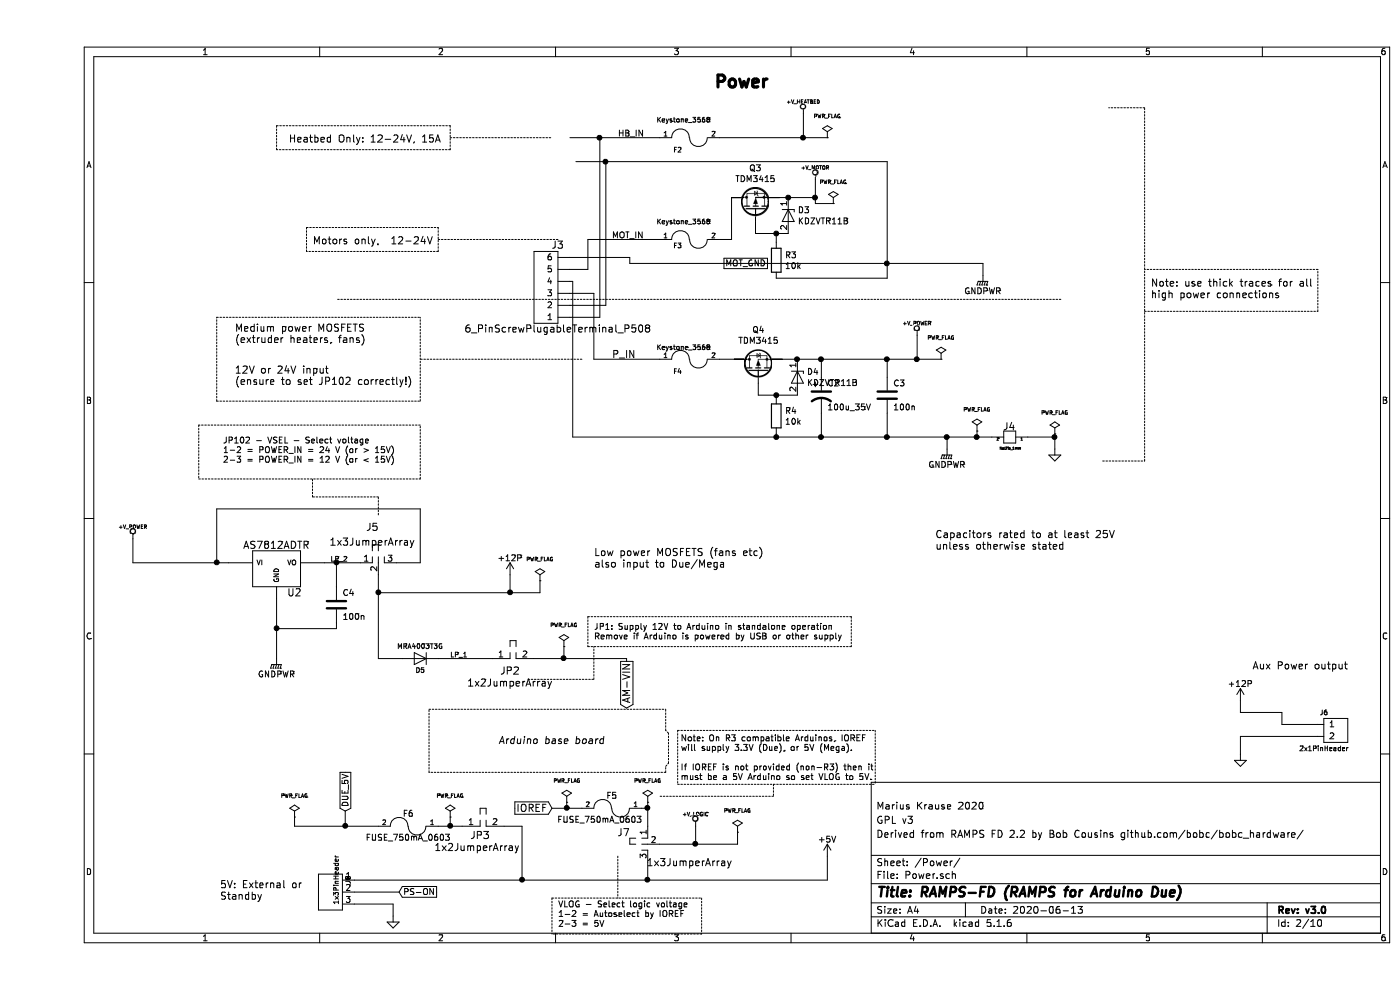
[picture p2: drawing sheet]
EESchema Schematic File Version 4
EELAYER 30 0
EELAYER END
$Descr A4 11693 8268
encoding utf-8
Sheet 2 10
Title "RAMPS-FD (RAMPS for Arduino Due)"
Date "2020-06-13"
Rev "v3.0"
Comp ""
Comment1 "Derived from RAMPS FD 2.2 by Bob Cousins github.com/bobc/bobc_hardware/"
Comment2 "GPL v3"
Comment3 "Marius Krause 2020"
Comment4 ""
$EndDescr
Text Notes 1550 3875 0    50   ~ 0
JP102 - VSEL - Select voltage\n1-2 = POWER_IN = 24 V (or > 15V)\n2-3 = POWER_IN = 12 V (or < 15V)
$Comp
L power:PWR_FLAG #FLG09
U 1 1
P 4200 4850
F 0 "#FLG09" H 4200 4945 30  0001 C CNN
F 1 "PWR_FLAG" H 4200 5030 30  0000 C CNN
F 2 "" H 4200 4850 60  0001 C CNN
F 3 "~" H 4200 4850 60  0001 C CNN
	1    4200 4850
	1    0    0    -1  
$EndComp
$Comp
L power:+12P #PWR016
U 1 1
P 3950 4800
F 0 "#PWR016" H 3950 4650 50  0001 C CNN
F 1 "+12P" H 3950 4940 50  0000 C CNN
F 2 "" H 3950 4800 50  0000 C CNN
F 3 "" H 3950 4800 50  0000 C CNN
	1    3950 4800
	1    0    0    -1  
$EndComp
$Comp
L RAMPS-FD:1x3JumperArray J5
U 1 1
P 2800 4700
F 0 "J5" H 2800 5000 60  0000 C CNN
F 1 "1x3JumperArray" H 2800 4875 60  0000 C CNN
F 2 "RAMPS-FD:PinHeader_1x03_P2.54mm_Vertical" H 2800 4700 60  0001 C CNN
F 3 "" H 2800 4700 60  0001 C CNN
F 4 "yes" H 0   0   50  0001 C CNN "Fitted"
F 5 "LCSC: C49257" H 0   0   50  0001 C CNN "Ordering"
F 6 "0,010025" H 0   0   50  0001 C CNN "Price (USD)"
	1    2800 4700
	1    0    0    -1  
$EndComp
Text Notes 4650 4750 0    60   ~ 0
Low power MOSFETS (fans etc)\nalso input to Due/Mega
Text Notes 10150 5600 0    60   ~ 0
Aux Power output
Text GLabel 4925 5525 3    60   Output ~ 0
AM-VIN
$Comp
L RAMPS-FD:1x2JumperArray JP2
U 1 1
P 3950 5500
F 0 "JP2" H 3950 5400 60  0000 C CNN
F 1 "1x2JumperArray" H 3950 5300 60  0000 C CNN
F 2 "RAMPS-FD:PinHeader_1x02_P2.54mm_Vertical" H 3950 5500 60  0001 C CNN
F 3 "~" H 3950 5500 60  0001 C CNN
F 4 "yes" H 0   0   50  0001 C CNN "Fitted"
F 5 "LCSC: C124375" H 0   0   50  0001 C CNN "Ordering"
F 6 "0,015147" H 0   0   50  0001 C CNN "Price (USD)"
	1    3950 5500
	1    0    0    -1  
$EndComp
Text Notes 4350 7750 0    50   ~ 0
VLOG - Select logic voltage\n1-2 = Autoselect by IOREF\n2-3 = 5V
$Comp
L power:PWR_FLAG #FLG08
U 1 1
P 8500 3625
F 0 "#FLG08" H 8500 3720 30  0001 C CNN
F 1 "PWR_FLAG" H 8500 3805 30  0000 C CNN
F 2 "" H 8500 3625 60  0001 C CNN
F 3 "~" H 8500 3625 60  0001 C CNN
	1    8500 3625
	1    0    0    -1  
$EndComp
$Comp
L power:GND #PWR?
U 1 1
P 8500 3750
AR Path="/51AE537B" Ref="#PWR?"  Part="1" 
AR Path="/5239FE5C/51AE537B" Ref="#PWR014"  Part="1" 
F 0 "#PWR014" H 8500 3750 30  0001 C CNN
F 1 "GND" H 8500 3680 30  0001 C CNN
F 2 "" H 8500 3750 60  0001 C CNN
F 3 "" H 8500 3750 60  0001 C CNN
	1    8500 3750
	1    0    0    -1  
$EndComp
$Comp
L RAMPS-FD:GNDPWR #PWR011
U 1 1
P 7900 2300
F 0 "#PWR011" H 7900 2100 50  0001 C CNN
F 1 "GNDPWR" H 7900 2170 50  0000 C CNN
F 2 "" H 7900 2250 50  0000 C CNN
F 3 "" H 7900 2250 50  0000 C CNN
	1    7900 2300
	1    0    0    -1  
$EndComp
Text Label 4800 2000 0    50   ~ 0
MOT_IN
Text Label 4850 1150 0    50   ~ 0
HB_IN
$Comp
L RAMPS-FD:GNDPWR #PWR013
U 1 1
P 7600 3750
F 0 "#PWR013" H 7600 3550 50  0001 C CNN
F 1 "GNDPWR" H 7600 3620 50  0000 C CNN
F 2 "" H 7600 3700 50  0000 C CNN
F 3 "" H 7600 3700 50  0000 C CNN
	1    7600 3750
	1    0    0    -1  
$EndComp
Text GLabel 6100 2200 0    50   UnSpc ~ 0
MOT_GND
$Comp
L power:PWR_FLAG #FLG015
U 1 1
P 5850 6950
F 0 "#FLG015" H 5850 7045 30  0001 C CNN
F 1 "PWR_FLAG" H 5850 7130 30  0000 C CNN
F 2 "" H 5850 6950 60  0001 C CNN
F 3 "~" H 5850 6950 60  0001 C CNN
	1    5850 6950
	1    0    0    -1  
$EndComp
$Comp
L power:PWR_FLAG #FLG010
U 1 1
P 4400 5400
F 0 "#FLG010" H 4400 5495 30  0001 C CNN
F 1 "PWR_FLAG" H 4400 5580 30  0000 C CNN
F 2 "" H 4400 5400 60  0001 C CNN
F 3 "~" H 4400 5400 60  0001 C CNN
	1    4400 5400
	1    0    0    -1  
$EndComp
Text GLabel 3025 7450 2    50   Input ~ 0
PS-ON
Text Notes 1650 2875 0    60   ~ 0
Medium power MOSFETS \n(extruder heaters, fans)
Text Notes 2100 1200 0    60   ~ 0
Heatbed Only: 12-24V, 15A
Text Notes 2300 2050 0    60   ~ 0
Motors only,  12-24V
$Comp
L RAMPS-FD:1x3JumperArray J7
U 1 1
P 5100 7000
F 0 "J7" V 5050 7200 60  0000 C CNN
F 1 "1x3JumperArray" V 5300 6650 60  0000 C CNN
F 2 "RAMPS-FD:PinHeader_1x03_P2.54mm_Vertical" H 5100 7000 60  0001 C CNN
F 3 "" H 5100 7000 60  0001 C CNN
F 4 "yes" H 0   0   50  0001 C CNN "Fitted"
F 5 "LCSC: C49257" H 0   0   50  0001 C CNN "Ordering"
F 6 "0,010025" H 0   0   50  0001 C CNN "Price (USD)"
	1    5100 7000
	0    -1   1    0   
$EndComp
$Comp
L RAMPS-FD:+V_LOGIC #PWR020
U 1 1
P 5500 6900
F 0 "#PWR020" H 5500 6870 30  0001 C CNN
F 1 "+V_LOGIC" H 5500 7000 30  0000 C CNN
F 2 "" H 5500 6900 60  0001 C CNN
F 3 "" H 5500 6900 60  0001 C CNN
	1    5500 6900
	1    0    0    -1  
$EndComp
Text Label 4800 3000 0    60   ~ 0
P_IN
$Comp
L RAMPS-FD:Keystone_3568 F3
U 1 1
P 5450 2000
F 0 "F3" H 5350 1950 40  0000 C CNN
F 1 "Keystone_3568" H 5400 2150 40  0000 C CNN
F 2 "RAMPS-FD:Fuseholder_Blade_Mini_Keystone_3568" H 5450 2000 60  0001 C CNN
F 3 "" H 5450 2000 60  0001 C CNN
F 4 "#500V #30A" H 5450 2000 50  0001 C CNN "Rating"
F 5 "yes" H 0   0   50  0001 C CNN "Fitted"
F 6 "Digikey:  36-3568-ND " H 0   0   50  0001 C CNN "Ordering"
F 7 " 1,03000" H 0   0   50  0001 C CNN "Price (USD)"
	1    5450 2000
	1    0    0    -1  
$EndComp
$Comp
L power:PWR_FLAG #FLG05
U 1 1
P 6650 1700
F 0 "#FLG05" H 6650 1795 30  0001 C CNN
F 1 "PWR_FLAG" H 6650 1880 30  0000 C CNN
F 2 "" H 6650 1700 60  0001 C CNN
F 3 "~" H 6650 1700 60  0001 C CNN
	1    6650 1700
	1    0    0    -1  
$EndComp
$Comp
L RAMPS-FD:+V_MOTOR #PWR010
U 1 1
P 6500 1500
F 0 "#PWR010" H 6500 1470 30  0001 C CNN
F 1 "+V_MOTOR" H 6500 1600 30  0000 C CNN
F 2 "" H 6500 1500 60  0001 C CNN
F 3 "" H 6500 1500 60  0001 C CNN
	1    6500 1500
	1    0    0    -1  
$EndComp
$Comp
L RAMPS-FD:+V_HEATBED #PWR09
U 1 1
P 6400 950
F 0 "#PWR09" H 6400 920 30  0001 C CNN
F 1 "+V_HEATBED" H 6400 1050 30  0000 C CNN
F 2 "" H 6400 950 60  0001 C CNN
F 3 "" H 6400 950 60  0001 C CNN
	1    6400 950 
	1    0    0    -1  
$EndComp
$Comp
L RAMPS-FD:+V_POWER #PWR012
U 1 1
P 7350 2800
F 0 "#PWR012" H 7350 2770 30  0001 C CNN
F 1 "+V_POWER" H 7350 2900 30  0000 C CNN
F 2 "" H 7350 2800 60  0001 C CNN
F 3 "" H 7350 2800 60  0001 C CNN
	1    7350 2800
	1    0    0    -1  
$EndComp
$Comp
L RAMPS-FD:2x1PinHeader J6
U 1 1
P 10750 6050
F 0 "J6" H 10750 6150 40  0000 C CNN
F 1 "2x1PinHeader" H 10750 5850 40  0000 C CNN
F 2 "RAMPS-FD:PinHeader_1x02_P2.54mm_Vertical" H 10750 6050 60  0001 C CNN
F 3 "" H 10750 6050 60  0001 C CNN
F 4 "yes" H 0   0   50  0001 C CNN "Fitted"
F 5 "LCSC: C124375" H 0   0   50  0001 C CNN "Ordering"
F 6 "0,015147" H 0   0   50  0001 C CNN "Price (USD)"
	1    10750 6050
	1    0    0    -1  
$EndComp
$Comp
L power:PWR_FLAG #FLG04
U 1 1
P 6600 1150
F 0 "#FLG04" H 6600 1245 30  0001 C CNN
F 1 "PWR_FLAG" H 6600 1330 30  0000 C CNN
F 2 "" H 6600 1150 60  0001 C CNN
F 3 "~" H 6600 1150 60  0001 C CNN
	1    6600 1150
	1    0    0    -1  
$EndComp
$Comp
L power:PWR_FLAG #FLG06
U 1 1
P 7550 3000
F 0 "#FLG06" H 7550 3095 30  0001 C CNN
F 1 "PWR_FLAG" H 7550 3180 30  0000 C CNN
F 2 "" H 7550 3000 60  0001 C CNN
F 3 "~" H 7550 3000 60  0001 C CNN
	1    7550 3000
	1    0    0    -1  
$EndComp
Text Notes 5650 750  0    100  ~ 20
Power
$Comp
L RAMPS-FD:100n C?
U 1 1
P 7100 3300
AR Path="/50FC27BF" Ref="C?"  Part="1" 
AR Path="/5239FE5C/50FC27BF" Ref="C3"  Part="1" 
F 0 "C3" H 7150 3400 50  0000 L CNN
F 1 "100n" H 7150 3200 50  0000 L CNN
F 2 "RAMPS-FD:C_0603" H 7100 3300 60  0001 C CNN
F 3 "" H 7100 3300 60  0001 C CNN
F 4 "#100nF #50V #5%" H 7100 3300 50  0001 C CNN "Rating"
F 5 "yes" H 7100 3300 50  0001 C CNN "Fitted"
F 6 "0,016915" H 7100 3300 50  0001 C CNN "Price (USD)"
F 7 "LCSC: C85999" H 0   0   50  0001 C CNN "Ordering"
	1    7100 3300
	1    0    0    -1  
$EndComp
$Comp
L RAMPS-FD:100u_35V C?
U 1 1
P 6550 3300
AR Path="/50FC27BA" Ref="C?"  Part="1" 
AR Path="/5239FE5C/50FC27BA" Ref="C2"  Part="1" 
F 0 "C2" H 6600 3400 50  0000 L CNN
F 1 "100u_35V" H 6600 3200 50  0000 L CNN
F 2 "RAMPS-FD:CP_Elec_6.3x7.7" H 6550 3300 60  0001 C CNN
F 3 "" H 6550 3300 60  0001 C CNN
F 4 "#100uF #35V #20% " H 6550 3300 50  0001 C CNN "Rating"
F 5 "yes" H 6550 3300 50  0001 C CNN "Fitted"
F 6 "0,067122" H 6550 3300 50  0001 C CNN "Price (USD)"
F 7 "LCSC: C88675" H 0   0   50  0001 C CNN "Ordering"
	1    6550 3300
	1    0    0    -1  
$EndComp
$Comp
L RAMPS-FD:MRA4003T3G D?
U 1 1
P 3200 5500
AR Path="/50FC273D" Ref="D?"  Part="1" 
AR Path="/5239FE5C/50FC273D" Ref="D5"  Part="1" 
F 0 "D5" H 3200 5600 40  0000 C CNN
F 1 "MRA4003T3G" H 3200 5400 40  0000 C CNN
F 2 "RAMPS-FD:D_SMA" H 3200 5500 60  0001 C CNN
F 3 "https://www.onsemi.com/pub/Collateral/MRA4003T3-D.PDF" H 3200 5500 60  0001 C CNN
F 4 "#300V #1A " H 3200 5500 50  0001 C CNN "Rating"
F 5 "yes" H 0   0   50  0001 C CNN "Fitted"
F 6 "LCSC: C94410" H 0   0   50  0001 C CNN "Ordering"
F 7 "0,049228" H 0   0   50  0001 C CNN "Price (USD)"
	1    3200 5500
	-1   0    0    1   
$EndComp
$Comp
L RAMPS-FD:Keystone_3568 F4
U 1 1
P 5450 3000
F 0 "F4" H 5350 2900 40  0000 C CNN
F 1 "Keystone_3568" H 5400 3100 40  0000 C CNN
F 2 "RAMPS-FD:Fuseholder_Blade_Mini_Keystone_3568" H 5450 3000 60  0001 C CNN
F 3 "" H 5450 3000 60  0001 C CNN
F 4 "#500V #30A" H 5450 3000 50  0001 C CNN "Rating"
F 5 "yes" H 0   0   50  0001 C CNN "Fitted"
F 6 "Digikey:  36-3568-ND " H 0   0   50  0001 C CNN "Ordering"
F 7 " 1,03000" H 0   0   50  0001 C CNN "Price (USD)"
	1    5450 3000
	1    0    0    -1  
$EndComp
$Comp
L RAMPS-FD:Keystone_3568 F2
U 1 1
P 5450 1150
F 0 "F2" H 5350 1050 40  0000 C CNN
F 1 "Keystone_3568" H 5400 1300 40  0000 C CNN
F 2 "RAMPS-FD:Fuseholder_Blade_Mini_Keystone_3568" H 5450 1150 60  0001 C CNN
F 3 "" H 5450 1150 60  0001 C CNN
F 4 "#500V #30A" H 5450 1150 50  0001 C CNN "Rating"
F 5 "yes" H 0   0   50  0001 C CNN "Fitted"
F 6 "Digikey:  36-3568-ND " H 0   0   50  0001 C CNN "Ordering"
F 7 " 1,03000" H 0   0   50  0001 C CNN "Price (USD)"
	1    5450 1150
	1    0    0    -1  
$EndComp
$Comp
L RAMPS-FD:AS7812ADTR U2
U 1 1
P 2000 4750
F 0 "U2" H 2150 4554 60  0000 C CNN
F 1 "AS7812ADTR" H 2000 4950 60  0000 C CNN
F 2 "RAMPS-FD:TO-252-2" H 2000 4750 60  0001 C CNN
F 3 "" H 2000 4750 60  0001 C CNN
F 4 "#12V #35V #1A" H 2000 4750 50  0001 C CNN "Rating"
F 5 "yes" H 0   0   50  0001 C CNN "Fitted"
F 6 "LCSC: C248312" H 0   0   50  0001 C CNN "Ordering"
F 7 "0,203382" H 0   0   50  0001 C CNN "Price (USD)"
	1    2000 4750
	1    0    0    -1  
$EndComp
$Comp
L RAMPS-FD:+V_POWER #PWR015
U 1 1
P 800 4500
F 0 "#PWR015" H 800 4470 30  0001 C CNN
F 1 "+V_POWER" H 800 4600 30  0000 C CNN
F 2 "" H 800 4500 60  0001 C CNN
F 3 "" H 800 4500 60  0001 C CNN
	1    800  4500
	1    0    0    -1  
$EndComp
Text Notes 4650 5350 0    50   ~ 0
JP1: Supply 12V to Arduino in standalone operation\nRemove if Arduino is powered by USB or other supply
$Comp
L RAMPS-FD:100n C?
U 1 1
P 2500 5050
AR Path="/523F9247" Ref="C?"  Part="1" 
AR Path="/5239FE5C/523F9247" Ref="C4"  Part="1" 
F 0 "C4" H 2550 5150 50  0000 L CNN
F 1 "100n" H 2550 4950 50  0000 L CNN
F 2 "RAMPS-FD:C_0603" H 2500 5050 60  0001 C CNN
F 3 "" H 2500 5050 60  0001 C CNN
F 4 "#100nF #50V #5%" H 2500 5050 50  0001 C CNN "Rating"
F 5 "yes" H 0   0   50  0001 C CNN "Fitted"
F 6 "LCSC: C85999" H 0   0   50  0001 C CNN "Ordering"
F 7 "0,016915" H 0   0   50  0001 C CNN "Price (USD)"
	1    2500 5050
	1    0    0    -1  
$EndComp
Text Label 3450 5500 0    40   ~ 0
LP_1
Text Label 2450 4700 0    40   ~ 0
LP_2
$Comp
L power:+12P #PWR018
U 1 1
P 10050 5850
F 0 "#PWR018" H 10050 5700 50  0001 C CNN
F 1 "+12P" H 10050 5990 50  0000 C CNN
F 2 "" H 10050 5850 50  0000 C CNN
F 3 "" H 10050 5850 50  0000 C CNN
	1    10050 5850
	1    0    0    -1  
$EndComp
Text Notes 9300 2500 0    60   ~ 0
Note: use thick traces for all\nhigh power connections
Text Notes 1650 3225 0    60   ~ 0
12V or 24V input \n(ensure to set JP102 correctly!)
Text GLabel 2575 6775 1    50   Input ~ 0
DUE_5V
$Comp
L power:+5V #PWR021
U 1 1
P 6600 7150
F 0 "#PWR021" H 6600 7000 50  0001 C CNN
F 1 "+5V" H 6600 7290 50  0000 C CNN
F 2 "" H 6600 7150 50  0000 C CNN
F 3 "" H 6600 7150 50  0000 C CNN
	1    6600 7150
	1    0    0    -1  
$EndComp
$Comp
L RAMPS-FD:1x3PinHeader J8
U 1 1
P 2550 7350
F 0 "J8" V 2500 7350 40  0000 C CNN
F 1 "1x3PinHeader" V 2600 7350 40  0000 C CNN
F 2 "RAMPS-FD:PinHeader_1x03_P2.54mm_Vertical" H 2550 7350 60  0001 C CNN
F 3 "" H 2550 7350 60  0001 C CNN
F 4 "yes" H 0   0   50  0001 C CNN "Fitted"
F 5 "LCSC: C49257" H 0   0   50  0001 C CNN "Ordering"
F 6 "0,010025" H 0   0   50  0001 C CNN "Price (USD)"
	1    2550 7350
	-1   0    0    -1  
$EndComp
$Comp
L power:GND #PWR?
U 1 1
P 2975 7650
AR Path="/52C458DB" Ref="#PWR?"  Part="1" 
AR Path="/5239FE5C/52C458DB" Ref="#PWR022"  Part="1" 
F 0 "#PWR022" H 2975 7650 30  0001 C CNN
F 1 "GND" H 2975 7580 30  0001 C CNN
F 2 "" H 2975 7650 60  0001 C CNN
F 3 "" H 2975 7650 60  0001 C CNN
	1    2975 7650
	1    0    0    -1  
$EndComp
$Comp
L RAMPS-FD:1x2JumperArray JP3
U 1 1
P 3700 6900
F 0 "JP3" H 3700 6825 60  0000 C CNN
F 1 "1x2JumperArray" H 3675 6725 60  0000 C CNN
F 2 "RAMPS-FD:PinHeader_1x02_P2.54mm_Vertical" H 3700 6900 60  0001 C CNN
F 3 "~" H 3700 6900 60  0000 C CNN
F 4 "yes" H 0   0   50  0001 C CNN "Fitted"
F 5 "LCSC: C124375" H 0   0   50  0001 C CNN "Ordering"
F 6 "0,015147" H 0   0   50  0001 C CNN "Price (USD)"
	1    3700 6900
	1    0    0    -1  
$EndComp
$Comp
L power:PWR_FLAG #FLG013
U 1 1
P 2150 6825
F 0 "#FLG013" H 2150 6920 30  0001 C CNN
F 1 "PWR_FLAG" H 2150 7005 30  0000 C CNN
F 2 "" H 2150 6825 60  0001 C CNN
F 3 "~" H 2150 6825 60  0001 C CNN
	1    2150 6825
	1    0    0    -1  
$EndComp
Text Notes 1525 7525 0    60   ~ 0
5V: External or \nStandby
$Comp
L RAMPS-FD:NetTie_1mm J4
U 1 1
P 8175 3650
F 0 "J4" H 8120 3740 60  0000 C CNN
F 1 "NetTie_1mm" H 8130 3555 20  0000 C CNN
F 2 "RAMPS-FD:TIE-1MM" H 8085 3385 60  0001 C CNN
F 3 "" H 8175 3650 60  0000 C CNN
F 4 "Copper jumper block" H 8195 3270 60  0001 C CNN "Description"
F 5 "No" H 8175 3650 60  0001 C CNN "Populate"
	1    8175 3650
	1    0    0    -1  
$EndComp
$Comp
L power:GND #PWR019
U 1 1
P 10050 6300
F 0 "#PWR019" H 10050 6300 30  0001 C CNN
F 1 "GND" H 10050 6230 30  0001 C CNN
F 2 "" H 10050 6300 60  0001 C CNN
F 3 "" H 10050 6300 60  0001 C CNN
	1    10050 6300
	1    0    0    -1  
$EndComp
$Comp
L RAMPS-FD:GNDPWR #PWR017
U 1 1
P 2000 5500
F 0 "#PWR017" H 2000 5300 50  0001 C CNN
F 1 "GNDPWR" H 2000 5370 50  0000 C CNN
F 2 "" H 2000 5450 50  0000 C CNN
F 3 "" H 2000 5450 50  0000 C CNN
	1    2000 5500
	1    0    0    -1  
$EndComp
Text Notes 3850 6225 0    60   Italic 0
Arduino base board
Text Notes 5375 6525 0    50   ~ 0
Note: On R3 compatible Arduinos, IOREF \nwill supply 3.3V (Due), or 5V (Mega).\n\nIf IOREF is not provided (non-R3) then it \nmust be a 5V Arduino so set VLOG to 5V.
Text Notes 7500 4600 0    60   ~ 0
Capacitors rated to at least 25V \nunless otherwise stated
Connection ~ 2850 4950
Connection ~ 3950 4950
Wire Wire Line
	2850 4950 3950 4950
Wire Wire Line
	2400 4700 2500 4700
Wire Wire Line
	2000 5000 2000 5250
Wire Wire Line
	10050 5850 10050 5950
Wire Notes Line
	8550 2500 2500 2500
Wire Wire Line
	5200 7050 5500 7050
Connection ~ 7100 3650
Wire Wire Line
	7600 3650 7600 3750
Wire Wire Line
	8500 3625 8500 3650
Wire Wire Line
	7900 2200 7900 2300
Wire Wire Line
	7100 1350 7100 2200
Connection ~ 5500 7050
Wire Notes Line
	4550 3000 3200 3000
Wire Notes Line
	4350 2000 3350 2000
Wire Wire Line
	5500 7050 5500 6900
Wire Wire Line
	10050 5950 10400 5950
Wire Wire Line
	6500 1500 6500 1650
Wire Wire Line
	7100 3650 7100 3450
Wire Wire Line
	7100 3000 7100 3150
Wire Wire Line
	6400 950  6400 1150
Wire Wire Line
	5200 3000 4650 3000
Wire Wire Line
	10050 6150 10050 6300
Wire Wire Line
	6550 3000 6550 3150
Wire Wire Line
	6550 3650 6550 3450
Connection ~ 6550 3650
Connection ~ 7100 3000
Wire Wire Line
	7350 2800 7350 3000
Wire Notes Line
	3450 1150 4300 1150
Wire Wire Line
	3800 5500 3350 5500
Connection ~ 7350 3000
Connection ~ 7100 2200
Wire Wire Line
	5100 7350 5100 7200
Wire Wire Line
	5850 7050 5850 6950
Wire Wire Line
	4400 5400 4400 5500
Wire Wire Line
	800  4700 1500 4700
Wire Wire Line
	2850 5500 3050 5500
Wire Wire Line
	3000 4700 3200 4700
Wire Wire Line
	3200 4700 3200 4250
Wire Wire Line
	3200 4250 1500 4250
Wire Wire Line
	1500 4250 1500 4700
Connection ~ 1500 4700
Wire Wire Line
	3950 4800 3950 4950
Wire Wire Line
	4200 4950 4200 4850
Wire Wire Line
	800  4500 800  4700
Wire Wire Line
	2500 5250 2000 5250
Connection ~ 2000 5250
Wire Wire Line
	2500 4900 2500 4700
Connection ~ 2500 4700
Wire Notes Line
	8900 3850 9250 3850
Wire Notes Line
	9250 3850 9250 900 
Wire Notes Line
	9250 900  8950 900 
Wire Notes Line
	9250 2600 10700 2600
Wire Notes Line
	10700 2600 10700 2250
Wire Notes Line
	10700 2250 9250 2250
Wire Notes Line
	4600 5150 4600 5400
Wire Notes Line
	4600 5150 6800 5150
Wire Notes Line
	6800 5150 6800 5400
Wire Notes Line
	4850 7150 4850 7500
Wire Notes Line
	4300 7500 5550 7500
Wire Notes Line
	4300 7500 4300 7800
Wire Notes Line
	5550 7500 5550 7800
Wire Notes Line
	2000 1050 3450 1050
Wire Notes Line
	3450 1050 3450 1250
Wire Notes Line
	3450 1250 2000 1250
Wire Notes Line
	2250 1900 3350 1900
Wire Notes Line
	3350 1900 3350 2100
Wire Notes Line
	3350 2100 2250 2100
Wire Notes Line
	3200 3350 3200 2650
Wire Notes Line
	1500 3350 3200 3350
Wire Wire Line
	2850 4800 2850 4950
Connection ~ 5100 7350
Wire Wire Line
	6600 7350 6600 7150
Wire Wire Line
	2975 7550 2975 7650
Wire Wire Line
	2500 5250 2500 5200
Wire Notes Line
	1350 3550 1350 4000
Wire Notes Line
	1350 4000 3200 4000
Wire Notes Line
	3200 4000 3200 3550
Wire Notes Line
	2850 4300 2850 4150
Wire Notes Line
	2850 4150 2300 4150
Wire Notes Line
	2300 4150 2300 4000
Wire Notes Line
	3200 3550 1350 3550
Wire Notes Line
	2000 1250 2000 1050
Wire Notes Line
	2250 2100 2250 1900
Wire Notes Line
	1500 3350 1500 2650
Wire Notes Line
	1500 2650 3200 2650
Wire Notes Line
	6800 5400 4600 5400
Wire Wire Line
	8500 3650 8275 3650
Connection ~ 7600 3650
Connection ~ 8500 3650
Wire Notes Line
	3275 5925 5250 5925
Wire Notes Line
	5250 6450 3275 6450
Wire Wire Line
	4925 5500 4925 5525
Wire Wire Line
	2575 6775 2575 6900
Wire Wire Line
	2150 6900 2575 6900
Wire Wire Line
	2150 6900 2150 6825
Connection ~ 2575 6900
Wire Notes Line
	3275 6450 3275 5925
Wire Notes Line
	5250 6450 5250 6400
Wire Notes Line
	5250 6400 5275 6375
Wire Notes Line
	5275 6375 5275 6125
Wire Notes Line
	5275 6125 5250 6100
Wire Notes Line
	5250 6100 5250 5925
Wire Notes Line
	4100 5675 4650 5675
Wire Notes Line
	4650 5675 4650 5400
Wire Notes Line
	5350 6100 5350 6550
Wire Notes Line
	5350 6550 7000 6550
Wire Notes Line
	5350 6100 7000 6100
Wire Notes Line
	7000 6100 7000 6550
Wire Notes Line
	5550 7800 4300 7800
Wire Notes Line
	6150 6550 6150 6650
Wire Notes Line
	6150 6650 5200 6650
$Comp
L power:PWR_FLAG #FLG07
U 1 1
P 7850 3600
F 0 "#FLG07" H 7850 3695 30  0001 C CNN
F 1 "PWR_FLAG" H 7850 3780 30  0000 C CNN
F 2 "" H 7850 3600 60  0001 C CNN
F 3 "~" H 7850 3600 60  0001 C CNN
	1    7850 3600
	1    0    0    -1  
$EndComp
Wire Wire Line
	7850 3600 7850 3650
Connection ~ 7850 3650
Wire Wire Line
	2850 4950 2850 5500
Wire Wire Line
	3950 4950 4200 4950
Wire Wire Line
	7100 3650 7600 3650
Wire Wire Line
	5500 7050 5850 7050
Wire Wire Line
	6550 3000 7100 3000
Wire Wire Line
	6400 1150 6600 1150
Wire Wire Line
	6550 3650 7100 3650
Wire Wire Line
	7100 3000 7350 3000
Wire Wire Line
	6500 1700 6650 1700
Wire Wire Line
	7350 3000 7550 3000
Wire Wire Line
	7100 2200 7900 2200
Wire Wire Line
	4400 5500 4925 5500
Wire Wire Line
	1500 4700 1600 4700
Wire Wire Line
	2000 5250 2000 5500
Wire Wire Line
	2500 4700 2700 4700
Wire Wire Line
	7600 3650 7850 3650
Wire Wire Line
	8500 3650 8500 3750
Wire Wire Line
	7850 3650 7975 3650
$Comp
L RAMPS-FD:FUSE_750mA_0603 F6
U 1 1
P 3100 6900
F 0 "F6" H 3100 6800 50  0000 C CNN
F 1 "FUSE_750mA_0603" H 3100 7000 50  0000 C CNN
F 2 "RAMPS-FD:R_0603" V 3030 6900 50  0001 C CNN
F 3 "" H 3100 6900 50  0001 C CNN
F 4 "#32V #750mA" H 3100 6900 50  0001 C CNN "Rating"
F 5 "Fitted" H 3100 6900 50  0001 C CNN "Fitted"
F 6 "0,07" H 3100 6900 50  0001 C CNN "Price (USD)"
F 7 "LCSC: C310926" H 0   0   50  0001 C CNN "Ordering"
	1    3100 6900
	-1   0    0    1   
$EndComp
Wire Wire Line
	2575 6900 2850 6900
$Comp
L RAMPS-FD:FUSE_750mA_0603 F5
U 1 1
P 4800 6750
F 0 "F5" H 4800 6650 50  0000 C CNN
F 1 "FUSE_750mA_0603" H 4900 6850 50  0000 C CNN
F 2 "RAMPS-FD:R_0603" V 4730 6750 50  0001 C CNN
F 3 "" H 4800 6750 50  0001 C CNN
F 4 "#32V #750mA" H 4800 6750 50  0001 C CNN "Rating"
F 5 "Fitted" H 4800 6750 50  0001 C CNN "Fitted"
F 6 "0,07" H 4800 6750 50  0001 C CNN "Price (USD)"
F 7 "LCSC: C310926" H 0   0   50  0001 C CNN "Ordering"
	1    4800 6750
	-1   0    0    1   
$EndComp
Wire Wire Line
	5100 6900 5100 6750
Wire Wire Line
	5100 6750 5050 6750
Text GLabel 4300 6750 0    60   Input ~ 0
IOREF
$Comp
L RAMPS-FD:6_PinScrewPlugableTerminal_P508 J3
U 1 1
P 4350 2650
F 0 "J3" H 4350 2050 60  0000 C CNN
F 1 "6_PinScrewPlugableTerminal_P508" H 4350 2750 60  0000 C CNN
F 2 "RAMPS-FD:6x1_P508_RA" H 4100 2850 60  0001 C CNN
F 3 "" H 4350 2650 60  0001 C CNN
F 4 "yes" H 0   0   50  0001 C CNN "Fitted"
F 5 "LCSC: 1xC71374 1xC8435" H 0   0   50  0001 C CNN "Ordering"
F 6 "=0,342045 + 0,085672" H 0   0   50  0001 C CNN "Price (USD)"
	1    4350 2650
	-1   0    0    1   
$EndComp
Wire Wire Line
	4450 1150 4700 1150
Wire Wire Line
	4050 6900 4050 7350
Wire Wire Line
	3900 6900 4050 6900
Connection ~ 4050 7350
Wire Wire Line
	4050 7350 5100 7350
Wire Wire Line
	4150 5500 4400 5500
Connection ~ 4400 5500
Wire Wire Line
	5100 7350 6600 7350
Wire Wire Line
	3350 6900 3450 6900
Wire Wire Line
	4550 6750 4425 6750
Wire Wire Line
	10050 6150 10700 6150
Wire Wire Line
	10400 6050 10400 5950
Wire Wire Line
	10400 6050 10700 6050
Wire Wire Line
	2650 7350 4050 7350
Wire Wire Line
	2650 7450 3025 7450
Wire Wire Line
	2650 7550 2975 7550
Wire Wire Line
	4450 2650 4700 2650
Wire Wire Line
	4700 2650 4700 1150
Connection ~ 4700 1150
Wire Wire Line
	4700 1150 5200 1150
Wire Wire Line
	4500 1350 4750 1350
Wire Wire Line
	4450 2550 4750 2550
Wire Wire Line
	4750 2550 4750 1350
Connection ~ 4750 1350
Wire Wire Line
	4600 2000 5200 2000
Wire Wire Line
	4450 2450 4650 2450
Wire Wire Line
	4650 2450 4650 3000
Wire Wire Line
	4450 2150 4950 2150
Wire Wire Line
	4950 2150 4950 2200
Wire Wire Line
	4450 2350 4475 2350
Wire Wire Line
	4475 2350 4475 3650
Wire Wire Line
	4600 2000 4600 2250
Wire Wire Line
	4600 2250 4450 2250
$Comp
L power:PWR_FLAG #FLG014
U 1 1
P 3450 6825
F 0 "#FLG014" H 3450 6920 30  0001 C CNN
F 1 "PWR_FLAG" H 3450 7005 30  0000 C CNN
F 2 "" H 3450 6825 60  0001 C CNN
F 3 "~" H 3450 6825 60  0001 C CNN
	1    3450 6825
	1    0    0    -1  
$EndComp
Wire Wire Line
	3450 6825 3450 6900
Connection ~ 3450 6900
Wire Wire Line
	3450 6900 3550 6900
$Comp
L power:PWR_FLAG #FLG011
U 1 1
P 4425 6700
F 0 "#FLG011" H 4425 6795 30  0001 C CNN
F 1 "PWR_FLAG" H 4425 6880 30  0000 C CNN
F 2 "" H 4425 6700 60  0001 C CNN
F 3 "~" H 4425 6700 60  0001 C CNN
	1    4425 6700
	1    0    0    -1  
$EndComp
$Comp
L power:PWR_FLAG #FLG012
U 1 1
P 5100 6700
F 0 "#FLG012" H 5100 6795 30  0001 C CNN
F 1 "PWR_FLAG" H 5100 6880 30  0000 C CNN
F 2 "" H 5100 6700 60  0001 C CNN
F 3 "~" H 5100 6700 60  0001 C CNN
	1    5100 6700
	1    0    0    -1  
$EndComp
Wire Wire Line
	5100 6700 5100 6750
Connection ~ 5100 6750
Wire Wire Line
	4425 6700 4425 6750
Connection ~ 4425 6750
Wire Wire Line
	4425 6750 4300 6750
Wire Wire Line
	4750 1350 7100 1350
Connection ~ 6400 1150
Wire Wire Line
	5700 1150 6400 1150
$Comp
L RAMPS-FD:TDM3415 Q3
U 1 1
P 6000 1750
F 0 "Q3" V 6342 1750 50  0000 C CNN
F 1 "TDM3415" V 6251 1750 50  0000 C CNN
F 2 "RAMPS-FD:SO-8_3.9x4.9mm_P1.27mm" H 6200 1675 50  0001 L CIN
F 3 "https://datasheet.lcsc.com/szlcsc/1912111437_APEC-Advanced-Power-Elec-AP4439GM_C429862.pdf" H 6000 1750 50  0001 L CNN
F 4 "LCSC: C189490" H 6000 1750 60  0001 C CNN "Ordering"
F 5 "yes" H 6000 1750 60  0001 C CNN "Fitted"
F 6 "0,26" H 6000 1750 60  0001 C CNN "Price (USD)"
	1    6000 1750
	0    -1   -1   0   
$EndComp
$Comp
L RAMPS-FD:KDZVTR11B D3
U 1 1
P 6275 1800
F 0 "D3" V 6229 1878 50  0000 L CNN
F 1 "KDZVTR11B" V 6320 1878 50  0000 L CNN
F 2 "RAMPS-FD:D_SOD-123F" H 6275 1800 50  0001 C CNN
F 3 "" H 6275 1800 50  0001 C CNN
F 4 "LCSC: C209598" H 6275 1800 60  0001 C CNN "Ordering"
F 5 "yes" H 6275 1800 60  0001 C CNN "Fitted"
F 6 "0,09" H 6275 1800 60  0001 C CNN "Price (USD)"
	1    6275 1800
	0    1    1    0   
$EndComp
$Comp
L RAMPS-FD:10k R3
U 1 1
P 6175 2175
F 0 "R3" H 6245 2221 50  0000 L CNN
F 1 "10k" H 6245 2130 50  0000 L CNN
F 2 "RAMPS-FD:R_0603" V 6105 2175 50  0001 C CNN
F 3 "" H 6175 2175 50  0001 C CNN
F 4 "LCSC: C238881" H 6175 2175 60  0001 C CNN "Ordering"
F 5 "0,003395" H 6175 2175 50  0001 C CNN "Price (USD)"
F 6 "yes" H 6175 2175 50  0001 C CNN "Fitted"
	1    6175 2175
	1    0    0    -1  
$EndComp
Wire Wire Line
	6000 1950 6175 1950
Wire Wire Line
	6175 2025 6175 1950
Connection ~ 6175 1950
Wire Wire Line
	6175 1950 6275 1950
Wire Wire Line
	6175 2325 7100 2325
Wire Wire Line
	7100 2325 7100 2200
Wire Wire Line
	5700 2000 5800 2000
Wire Wire Line
	5800 2000 5800 1650
Wire Wire Line
	6275 1650 6500 1650
Connection ~ 6275 1650
Connection ~ 6500 1650
Wire Wire Line
	6500 1650 6500 1700
Wire Wire Line
	4950 2200 7100 2200
Wire Wire Line
	4475 3650 6175 3650
$Comp
L RAMPS-FD:TDM3415 Q4
U 1 1
P 6025 3100
F 0 "Q4" V 6367 3100 50  0000 C CNN
F 1 "TDM3415" V 6276 3100 50  0000 C CNN
F 2 "RAMPS-FD:SO-8_3.9x4.9mm_P1.27mm" H 6225 3025 50  0001 L CIN
F 3 "https://datasheet.lcsc.com/szlcsc/1912111437_APEC-Advanced-Power-Elec-AP4439GM_C429862.pdf" H 6025 3100 50  0001 L CNN
F 4 "LCSC: C189490" H 6025 3100 60  0001 C CNN "Ordering"
F 5 "yes" H 6025 3100 60  0001 C CNN "Fitted"
F 6 "0,26" H 6025 3100 60  0001 C CNN "Price (USD)"
	1    6025 3100
	0    -1   -1   0   
$EndComp
$Comp
L RAMPS-FD:KDZVTR11B D4
U 1 1
P 6350 3150
F 0 "D4" V 6304 3228 50  0000 L CNN
F 1 "KDZVTR11B" V 6395 3228 50  0000 L CNN
F 2 "RAMPS-FD:D_SOD-123F" H 6350 3150 50  0001 C CNN
F 3 "" H 6350 3150 50  0001 C CNN
F 4 "LCSC: C209598" H 6350 3150 60  0001 C CNN "Ordering"
F 5 "yes" H 6350 3150 60  0001 C CNN "Fitted"
F 6 "0,09" H 6350 3150 60  0001 C CNN "Price (USD)"
	1    6350 3150
	0    1    1    0   
$EndComp
$Comp
L RAMPS-FD:10k R4
U 1 1
P 6175 3475
F 0 "R4" H 6245 3521 50  0000 L CNN
F 1 "10k" H 6245 3430 50  0000 L CNN
F 2 "RAMPS-FD:R_0603" V 6105 3475 50  0001 C CNN
F 3 "" H 6175 3475 50  0001 C CNN
F 4 "LCSC: C238881" H 6175 3475 60  0001 C CNN "Ordering"
F 5 "0,003395" H 6175 3475 50  0001 C CNN "Price (USD)"
F 6 "yes" H 6175 3475 50  0001 C CNN "Fitted"
	1    6175 3475
	1    0    0    -1  
$EndComp
Wire Wire Line
	6225 3000 6350 3000
Wire Wire Line
	6350 3000 6550 3000
Connection ~ 6350 3000
Connection ~ 6550 3000
Wire Wire Line
	6350 3300 6175 3300
Wire Wire Line
	6175 3300 6175 3325
Wire Wire Line
	6175 3300 6025 3300
Connection ~ 6175 3300
Wire Wire Line
	6175 3625 6175 3650
Connection ~ 6175 3650
Wire Wire Line
	6175 3650 6550 3650
Wire Wire Line
	5700 3000 5825 3000
Wire Wire Line
	6200 1650 6275 1650
$EndSCHEMATC
